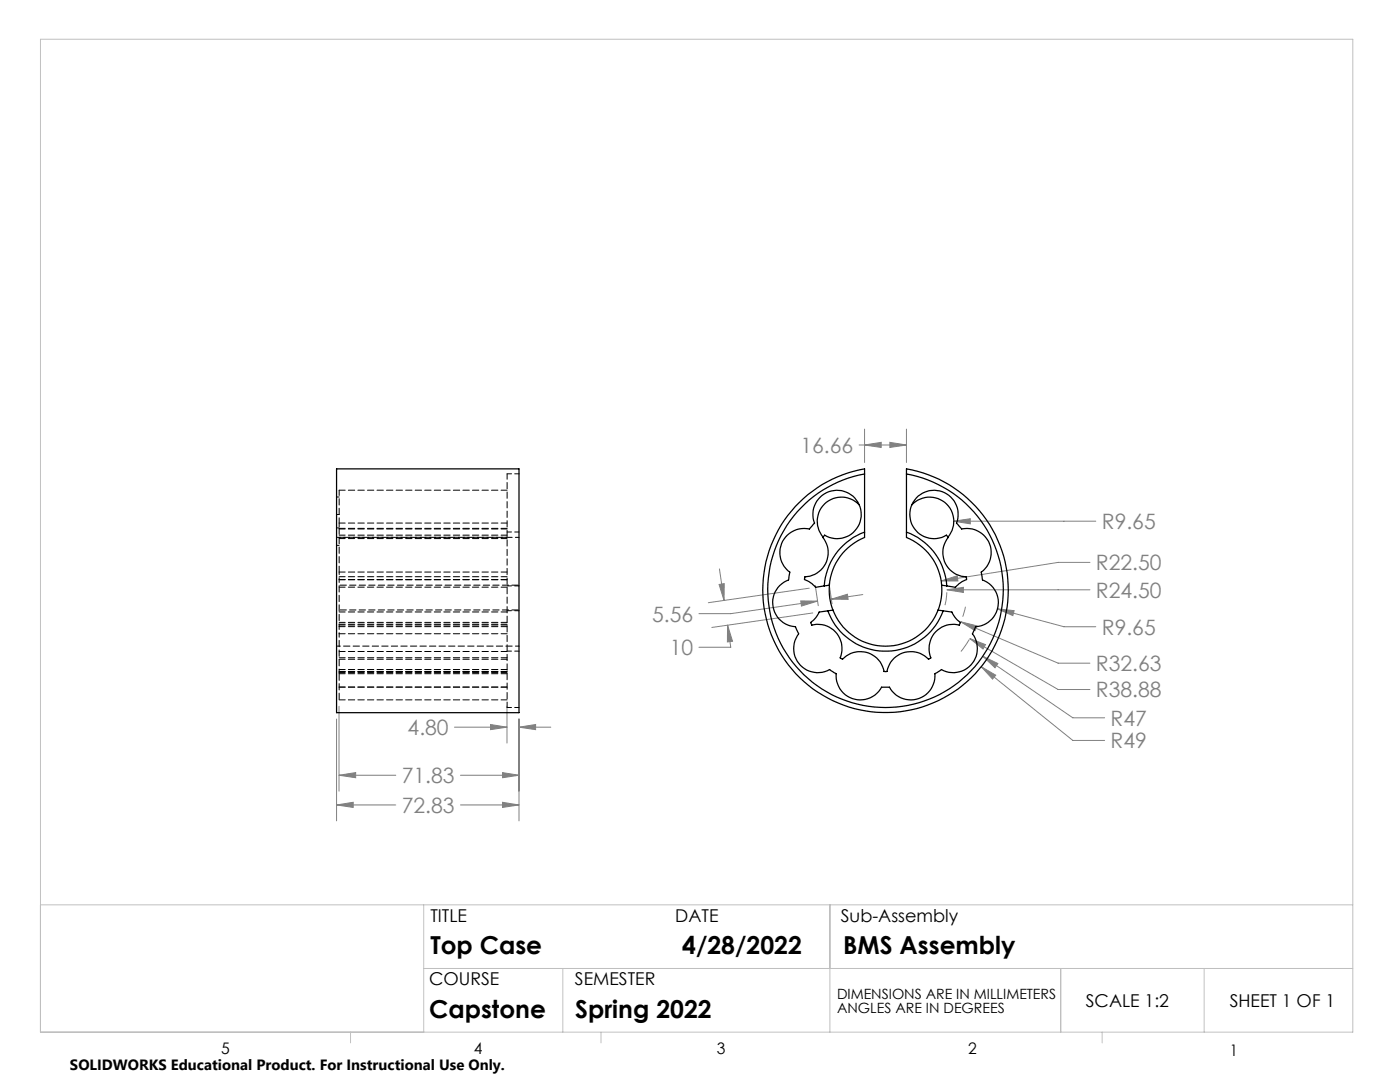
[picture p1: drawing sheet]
<svg xmlns="http://www.w3.org/2000/svg" width="279mm" height="216mm" viewBox="0 0 279 216" stroke-linecap="round" stroke-linejoin="round" font-family="sans-serif">
<g fill="none" stroke="#808080" stroke-width=".2">
<path d="M171.4 88.8h9.5M172.5 88.8l3.4-.5v1zM172.5 85.6v6.7M177.6 88.3l3.3 .5-3.3 .5zM180.9 85.6v6.7M143.5 116.6l1-.1v3.3zM143.6 113.5l.9 6.3M159.8 119.9h3.4l-3.3 1zM161.5 117.4l-20.1 2.9M162.7 116.8l.6 4.1M163.2 119.9l-17.4 2.5h-6.3M165.5 116.4l.6 4.1"/>
<path d="M165.9 119.6l3.2-1 .2 1zM172.2 118.6l-6.3 1M187.8 115.9l3.2-1 .2 1zM188.9 118.2l-.3 2.6M189 117.7l3.3-.5v1zM189 117.7h28.5M190.4 104l3.2-.5v1zM190.4 104h28.3M217.5 112.2h-6.3l-23.4 3.7M145.2 124.7l1 3.3-1 .1zM145.2 124.7l.6 4.5h-6.3M162.2 122.3l-20.1 2.9"/>
<path d="M191.7 124.1l3.3 .8-.4 .9zM191.7 124.1l19.5 8.2h6.3M192.7 121.1l-.6 1.9M193.5 127.6l-1.7 2.4M193.6 127.4l3.1 1.2-.5 .9zM193.6 127.4l17.6 10.2h6.3M195.8 133l2.9 1.7-.6 .8zM195.8 133l18.3 14.7h6.4M196.1 131l3 1.4-.5 .8zM196.1 131l18 12.2h6.4M199.1 121.5l3.3 .3-.3 1zM199.1 121.5l13.2 3.6h6.4"/>
<path d="M67.2 143.5v20.3M67.7 154.7l3.3-.5v1zM67.7 140.9v17M67.7 154.7h11.3M90.7 145.1h10.5M91.9 154.7h11.7M97.9 144.6l3.3 .5-3.3 .5zM100.3 154.2l3.3 .5-3.3 .5zM101.2 140.9v7.4M103.6 145.1l3.3-.5v1zM103.6 143.5v20.3M103.6 145.1h6.3"/>
<path d="M67.2 160.6l3.3-.5v1zM67.2 160.6h11.8M91.9 160.6h11.7M100.3 160.1l3.3 .5-3.3 .5z"/>
</g>
<path d="M8.1 7.8h261.9v198.2h-261.9zM8.1 180.6h261.9M84.6 180.6v25.4M84.6 193.3h185.4M112.3 193.3v12.7M165.6 180.6v25.4M211.7 193.3v12.7M240.3 193.3v12.7M70 206v2.1M119.9 206v2.1M220 206v2.1" fill="none" stroke="#c0c0c0" stroke-width=".2"/>
<path d="M195.8 133l2.3 2.5 .6-.8zM196.1 131l2.5 2.2 .5-.8zM193.6 127.4l2.6 2.1 .5-.9zM191.7 124.1l2.9 1.7 .4-.9zM199.1 121.5l3 1.3 .3-1zM189 117.7l3.3 .5v-1zM187.8 115.9h3.4l-.2-1zM172.5 88.8l3.4-.5v1zM177.6 88.3l3.3 .5-3.3 .5zM143.5 116.6l1-.1v3.3zM145.2 124.7l1 3.3-1 .1zM165.9 119.6l3.2-1 .2 1zM159.8 119.9h3.4l-3.3 1zM190.4 104l3.2 .5v-1zM67.2 160.6l3.3-.5v1zM100.3 160.1l3.3 .5-3.3 .5zM103.6 145.1l3.3-.5v1zM97.9 144.6l3.3 .5-3.3 .5zM100.3 154.2l3.3 .5-3.3 .5zM67.7 154.7l3.3-.5v1z" fill="#808080"/>
<g fill="none" stroke="#000" stroke-width=".25">
<path d="M67.2 93.6h36.4v48.6h-36.4zM172.5 94.6a23.5 23.5 0 0 0-15.4 36 23.5 23.5 0 0 0 39.2 0 23.5 23.5 0 0 0-15.4-36M164.5 116.9l-1.7 .3-.8-.7-1.5-.9 .1-.4a5 5 0 0 0 3.7-8l.2-.3a5.8 5.8 0 0 0 3.5 .5 4.8 4.8 0 0 0 3.7-6 4.8 4.8 0 0 0-6.1-3.3 4.8 4.8 0 0 0-3 6.3l-1.1 1.2a4.8 4.8 0 0 0-5.4 2.7 4.8 4.8 0 0 0 1.5 5.9l-.2 1.5a4.8 4.8 0 0 0-3.1 5.2 4.8 4.8 0 0 0 4.4 4.2l.7 1.4a4.8 4.8 0 0 0 .2 6 4.8 4.8 0 0 0 6 1.1l1.3 .8a4.8 4.8 0 0 0 3.4 5.1 4.8 4.8 0 0 0 5.6-2.4h1.6a4.8 4.8 0 0 0 5.6 2.4 4.8 4.8 0 0 0 3.5-5.1l1.3-.8a4.8 4.8 0 0 0 6-1 4.8 4.8 0 0 0 .2-6.1l.6-1.4a4.8 4.8 0 0 0 4.5-4.2 4.8 4.8 0 0 0-3.1-5.2l-.3-1.5a4.8 4.8 0 0 0 1.6-5.9 4.8 4.8 0 0 0-5.5-2.7l-1-1.2a4.8 4.8 0 0 0-4.2-6.6 4.8 4.8 0 0 0-5 6 4.8 4.8 0 0 0 7.2 3l.3 .4a4.9 4.9 0 0 0 3.6 8l.1 .4-1.5 .9-.7 .7-1.8-.3M165.5 116.8a11.3 11.3 0 0 1 7-9.6v-13.6a24.5 24.5 0 0 0-16.3 37.5 24.5 24.5 0 0 0 41 0 24.5 24.5 0 0 0-16.3-37.5v13.6a11.3 11.3 0 0 1 7 9.6M165.5 116.8a11.1 11.1 0 0 0 .7 4.9M165.5 116.8l-1 .1M171.5 100.8a4.8 4.8 0 0 0-6.8-.4 4.8 4.8 0 0 0-.4 6.8M172.5 106.2a12.2 12.2 0 0 0-8 10.7M180.9 106.2a12.2 12.2 0 0 1 8 10.7M182 100.8a4.8 4.8 0 0 1 6.7-.4 4.8 4.8 0 0 1 .5 6.8M187.9 116.8a11.1 11.1 0 0 1-.7 4.9M187.9 116.8l1 .1"/>
<path d="M165.2 121.9a12.3 12.3 0 0 0 11.5 8 12.3 12.3 0 0 0 11.5-8M165.2 121.9l-1.7 .2a6.2 6.2 0 0 1-1.7 2.2l.2 .4a4.9 4.9 0 0 1 4.9 1.6 4.9 4.9 0 0 1 .8 5l.4 .2a5.4 5.4 0 0 1 3.7-1.5 4.8 4.8 0 0 1 4.6 4h.6a4.9 4.9 0 0 1 8.3-2.4l.4-.3a4.9 4.9 0 0 1 5.8-6.6l.2-.5a4.9 4.9 0 0 1-1.7-2.1l-1.8-.2M166.2 121.7a11.3 11.3 0 0 0 10.5 7.2 11.3 11.3 0 0 0 10.5-7.2M166.2 121.7l-1 .2M187.2 121.7l1 .2"/>
</g>
<path d="M103.6 94.5h-2.4M103.6 106.2h-2.4M103.6 116.9h-2.4M101.2 121.9h2.4M101.2 129.9h2.4M101.2 141.2h2.4" fill="none" stroke="#000" stroke-width=".2" stroke-dasharray="1.3 .6" stroke-dashoffset=".4"/>
<path d="M67.7 97.8v6.6M101.2 141.2v-46.7" fill="none" stroke="#000" stroke-width=".2" stroke-dasharray="1.3 .6" stroke-dashoffset=".2"/>
<path d="M67.7 115.7v9.3M67.7 125v1.5" fill="none" stroke="#000" stroke-width=".2" stroke-dasharray="1.3 .6" stroke-dashoffset=".7"/>
<g fill="none" stroke="#000" stroke-width=".2" stroke-dasharray="1.3 .6" stroke-dashoffset=".1">
<path d="M101.2 97.8h-33.5M67.7 105.5h33.5M67.7 105.4v8.7M67.7 115.7h33.5M67.7 115.1h33.5M67.7 106.8h33.5M67.7 107.5h33.5M101.2 114.1h-33.5M101.2 115.6h-33.5M101.2 117.2h-33.5M101.2 107.2h-33.5M101.2 104.4h-33.5"/>
<path d="M101.2 105.4h-33.5M67.7 126.5h33.5M67.7 124.2h33.5M67.7 122.1h33.5M67.7 131.2h33.5M67.7 134.4h33.5M67.7 134h33.5M67.7 134.2h33.5M67.7 139.6h33.5M67.7 137.1h33.5M101.2 133.6h-33.5M101.2 125h-33.5"/>
<path d="M101.2 124.7h-33.5M101.2 137.1h-33.5M101.2 131.5h-33.5M101.2 124.6h-33.5M101.2 130h-33.5"/>
</g>
<path d="M67.7 114.1v1.6" fill="none" stroke="#000" stroke-width=".2" stroke-dasharray="1.3 .6" stroke-dashoffset=".8"/>
<path d="M67.7 126.5v7.7" fill="none" stroke="#000" stroke-width=".2" stroke-dasharray="1.3 .6" stroke-dashoffset=".6"/>
<path d="M67.2 107.2h36.4M67.7 104.4v1M67.2 128.9h36.4" fill="none" stroke="#000" stroke-width=".2" stroke-dasharray="1.3 .6" stroke-dashoffset=".5"/>
<path d="M67.7 99.2h-.5M67.2 105.3h.5M67.2 108.8h.5M67.7 102.7h-.5M67.7 134.2v.2" fill="none" stroke="#000" stroke-width=".2" stroke-dasharray="1.3 .6"/>
<path d="M103.6 116.8h-35.9M67.7 121.7h35.9" fill="none" stroke="#000" stroke-width=".2" stroke-dasharray="1.3 .6" stroke-dashoffset="-.2"/>
<path d="M67.7 134.4v5.2" fill="none" stroke="#000" stroke-width=".2" stroke-dasharray="1.3 .6" stroke-dashoffset="-.1"/>
<g font-size="4.9">
<text x="85.9" y="190.4">Top Case</text>
<text x="136.1" y="190.4">4/28/2022</text>
<text x="168.3" y="190.4">BMS Assembly</text>
<text x="85.6" y="203.1">Capstone</text>
<text x="114.8" y="203.1">Spring 2022</text>
</g>
<g font-size="4.2" fill="#808080">
<text x="159.7" y="90.4">16.66</text>
<text x="219.9" y="105.6">R9.65</text>
<text x="218.7" y="113.8">R22.50</text>
<text x="218.7" y="119.3">R24.50</text>
<text x="130.1" y="124">5.56</text>
<text x="133.6" y="130.7">10</text>
<text x="219.9" y="126.6">R9.65</text>
<text x="218.7" y="133.9">R32.63</text>
<text x="218.7" y="139.2">R38.88</text>
<text x="81.3" y="146.7">4.80</text>
<text x="221.6" y="149.3">R49</text>
<text x="221.6" y="144.8">R47</text>
<text x="80.2" y="156.3">71.83</text>
<text x="80.2" y="162.2">72.83</text>
</g>
<g font-size="3.5">
<text x="85.9" y="183.9">TITLE</text>
<text x="134.8" y="183.9">DATE</text>
<text x="167.8" y="183.9">Sub-Assembly</text>
<text x="85.6" y="196.5">COURSE</text>
<text x="114.7" y="196.5">SEMESTER</text>
<text x="216.7" y="200.9">SCALE 1:2</text>
<text x="245.4" y="200.9">SHEET 1 OF 1</text>
</g>
<g font-size="3.2">
<text x="44.2" y="210.4">5</text>
<text x="94.6" y="210.3">4</text>
<text x="143.1" y="210.4">3</text>
<text x="193.2" y="210.3">2</text>
<text x="245.4" y="210.6">1</text>
</g>
<text font-size="3" x="14" y="213.5">SOLIDWORKS Educational Product. For Instructional Use Only.</text>
<g font-size="2.8">
<text x="167" y="199.3">DIMENSIONS ARE IN MILLIMETERS</text>
<text x="167" y="202.1">ANGLES ARE IN DEGREES</text>
</g>
</svg>
